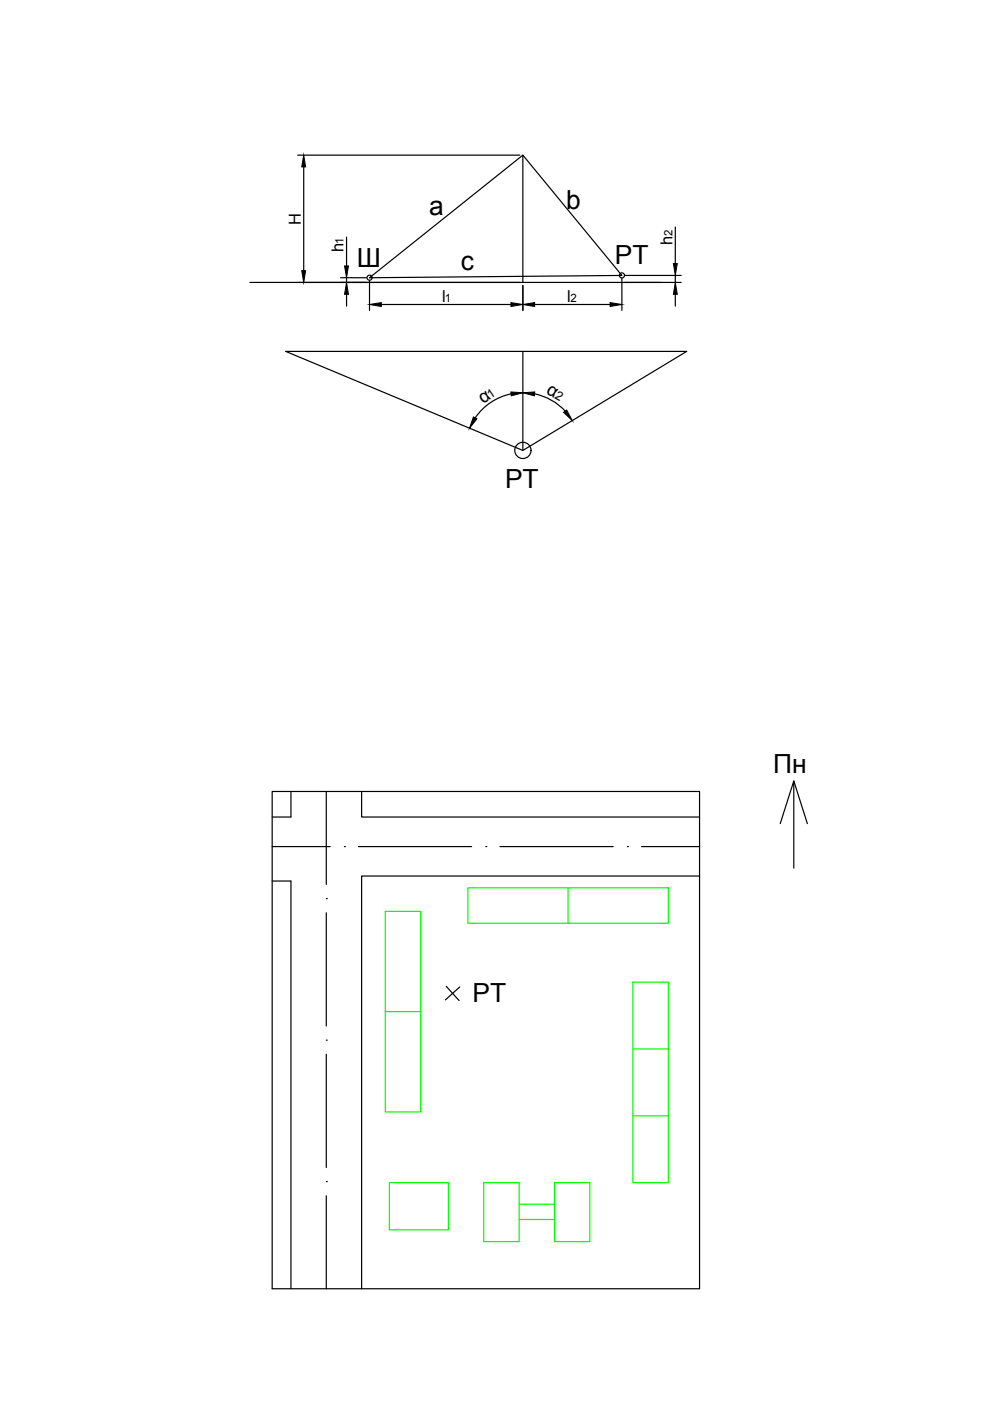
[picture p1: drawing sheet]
<svg xmlns="http://www.w3.org/2000/svg" width="210mm" height="297mm" viewBox="0 0 210 297" stroke-linecap="round" stroke-linejoin="round" font-family="sans-serif">
<!-- layer: 0 -->
<g fill="none" stroke="#000" stroke-width=".25">
<path d="M63.1 32.9h47.1M64.4 35.4v22M110.9 32.9v27M53 59.9h91.4M72.2 58.9h5.5M73.5 50.3v6.1M73.5 58.9v1M78.3 58.9l32.6-26 21 25.5zM78.3 59.5v6.3M131.9 59v6.8M132.5 58.4h11.9M143.2 48.1v7.8"/>
<path d="M143.2 58.4v1.5M60.6 74.5h85l-34.7 21zM73.5 62.4v2.5M80.8 64.6h27.5M110.9 60.5v5.3M110.9 74.5v21M113.4 64.6h16M143.2 62.4v2.5M108.4 83.5a12.2 12.2 0 0 0-7.6 5.1M113.4 83.5a12.2 12.2 0 0 1 6.4 3.7M57.7 167.8h90.6v105.4h-90.6zM57.7 179.5h12.3"/>
<path d="M61.7 167.8v5.4h-4M69.2 167.8v19.7M73 179.5h.1M76 179.5h24M76.7 167.8v5.4h71.6M103 179.5h.1M106 179.5h24M133 179.5h.1M136 179.5h12.3M165.4 174.6l2.9-9v18.5M168.3 165.6l2.9 9M57.7 186.8h4v86.4"/>
<path d="M69.2 190.5h.1M69.2 193.5v24M148.3 185.7h-71.6v87.5M94.6 209.1l2.7 3M97.5 209.3l-3 2.7M69.2 220.5h.1M69.2 223.5v24M69.2 250.5h.1M69.2 253.5v19.7"/>
<circle cx="78.4" cy="58.9" r=".54"/>
<circle cx="131.9" cy="58.4" r=".54"/>
<circle cx="110.9" cy="95.5" r="1.73"/>
</g>
<path d="M81.7 193.2h7.5v42.6h-7.5zM99.2 188.2h42.5v7.5h-42.5zM120.4 188.2v7.5M81.7 214.5h7.5M134.2 208.2h7.5v42.5h-7.5zM134.2 222.4h7.5M134.2 236.6h7.5M82.6 250.7h12.5v10.1h-12.5zM102.6 250.7h7.5v12.5h-7.5zM110.1 258.6h7.5M110.1 255.3h7.5M117.6 250.7h7.5v12.5h-7.5z" fill="none" stroke="#0f0" stroke-width=".25"/>
<g fill="#000" stroke="#000" stroke-width=".21">
<path d="M64.4 32.9l.4 2.5h-.8zM64 57.4h.8l-.4 2.5zM73.1 56.4h.8l-.4 2.5zM142.8 55.9h.8l-.4 2.5zM73.5 59.9l.4 2.5h-.8zM78.3 64.6l2.5-.4v.8zM108.3 64.2l2.6 .4-2.6 .4zM110.9 64.6l2.5-.4v.8zM129.4 64.2l2.5 .4-2.5 .4zM143.2 59.9l.4 2.5h-.8zM100.4 88.4l.7 .4-1.5 2zM108.3 83.1l2.6 .2-2.5 .6z"/>
<path d="M110.9 83.3l2.5-.2-.1 .8zM119.5 87.4l.6-.5 1.2 2.3z"/>
</g>
<g font-size="5.6">
<text x="91" y="45.5">а</text>
<text x="120.1" y="44.3">b</text>
<text x="75.6" y="56.7">Ш</text>
<text x="97.7" y="57.2">с</text>
<text x="130.4" y="55.9">РТ</text>
<text x="107.1" y="103.5">РТ</text>
<text x="163.9" y="163.9">Пн</text>
<text x="100.2" y="212.4">РТ</text>
</g>
<g font-size="3.8">
<text x="115.6" y="83.4" transform="rotate(30 115.6 83.4)">α</text>
<text x="102.4" y="85.6" transform="rotate(-34 102.4 85.6)">α</text>
</g>
<g font-size="3.5">
<text x="63.8" y="47.6" transform="rotate(-90 63.8 47.6)">H</text>
<text x="72.8" y="53.5" transform="rotate(-90 72.8 53.5)">h</text>
<text x="142.6" y="51.9" transform="rotate(-90 142.6 51.9)">h</text>
<text x="93.8" y="63.9">l</text>
<text x="120.3" y="63.9">l</text>
</g>
<g font-size="2.6">
<text x="104" y="84.5" transform="rotate(-34 104 84.5)">1</text>
<text x="117.5" y="84.4" transform="rotate(29 117.5 84.4)">2</text>
</g>
<g font-size="2.4">
<text x="72.8" y="51.8" transform="rotate(-90 72.8 51.8)">1</text>
<text x="142.6" y="50" transform="rotate(-90 142.6 50)">2</text>
<text x="94.3" y="63.9">1</text>
<text x="121" y="63.9">2</text>
</g>
</svg>
